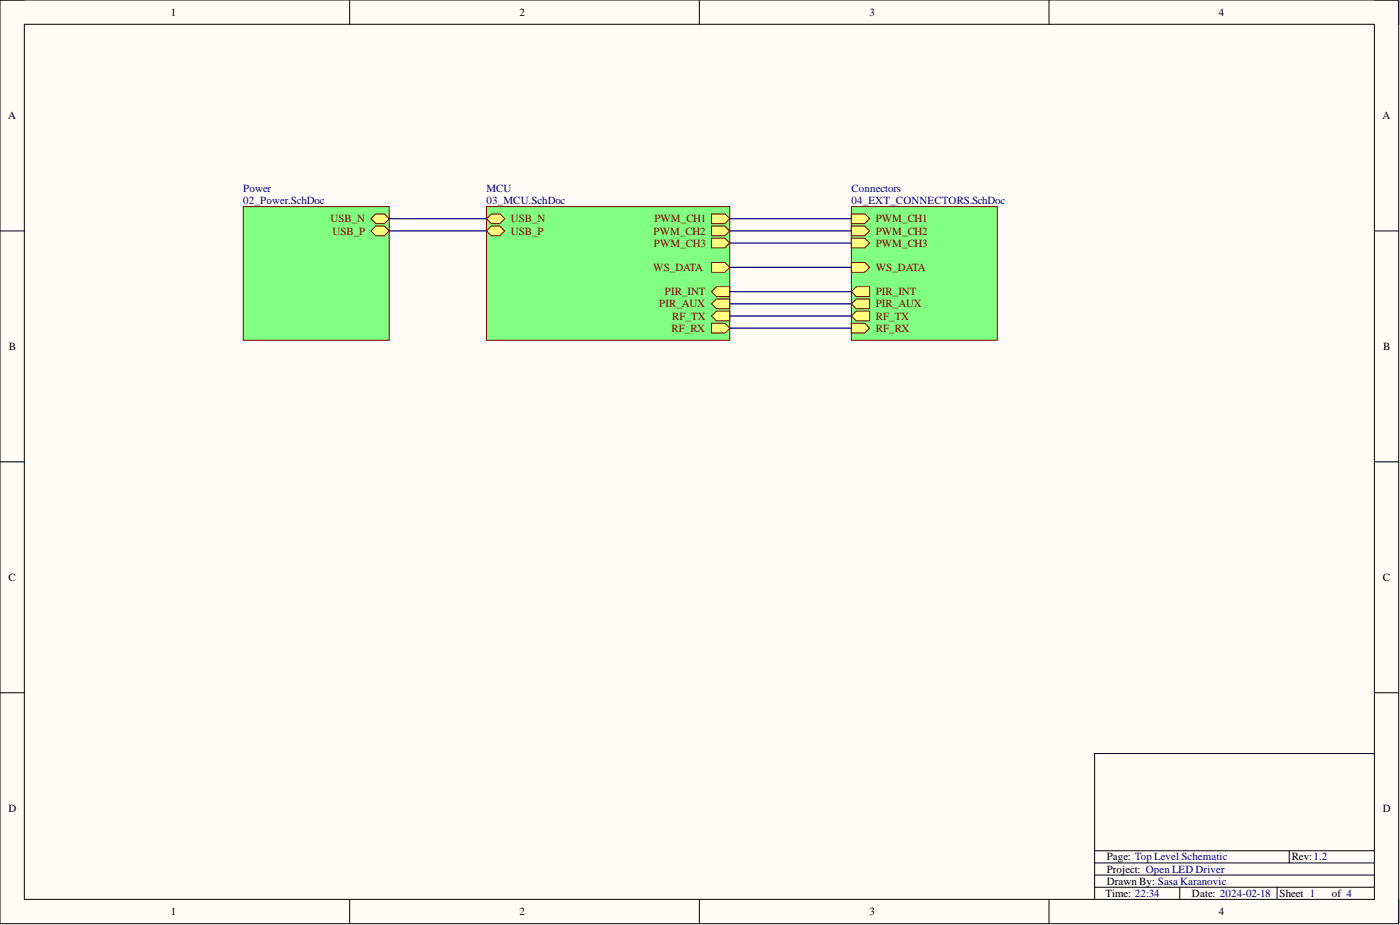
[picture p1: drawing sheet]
<svg xmlns="http://www.w3.org/2000/svg" width="292mm" height="193mm" viewBox="0 0 292 193" stroke-linecap="round" stroke-linejoin="round" font-family="sans-serif">
<path d="M0 0h291.8v192.7h-291.8z" fill-rule="evenodd" fill="#fffcf8"/>
<path d="M0 0h291.8v192.7h-291.8z" fill="none" stroke="#000" stroke-width=".21"/>
<path d="M5.1 5.1h281.7v182.5h-281.7z" fill-rule="evenodd" fill="#fffcf8"/>
<g fill="none" stroke="#000" stroke-width=".21">
<path d="M0 0h5.1M73 0v5.1M145.9 0v5.1M218.9 0v5.1M286.8 0h5v5.1M5.1 5.1h281.7v182.5h-281.7zM0 48.2h5.1M286.8 48.2h5M0 96.3h5.1M286.8 96.3h5M0 144.5h5.1M286.8 144.5h5"/>
<path d="M286.8 157.2h-58.4v30.4M228.4 177.5h58.4M269 177.5v2.5M73 187.6v5.1M145.9 187.6v5.1M218.9 187.6v5.1M228.4 182.6h58.4M228.4 185.1h58.4M228.4 180h58.4M246.2 185.1v2.5M266.5 185.1v2.5M291.8 187.6v5.1"/>
</g>
<path d="M50.8 43.1h30.4v27.9h-30.4z" fill-rule="evenodd" fill="#80ff80"/>
<path d="M50.8 43.1h30.4v27.9h-30.4z" fill="none" stroke="#800000" stroke-width=".21"/>
<path d="M77.4 45.6l1-1h1.8l1 1-1 1h-1.8z" fill-rule="evenodd" fill="#ffff80"/>
<path d="M77.4 45.6l1-1h1.8l1 1-1 1h-1.8z" fill="none" stroke="#800000" stroke-width=".21"/>
<path d="M77.4 48.2l1-1h1.8l1 1-1 1h-1.8z" fill-rule="evenodd" fill="#ffff80"/>
<path d="M77.4 48.2l1-1h1.8l1 1-1 1h-1.8z" fill="none" stroke="#800000" stroke-width=".21"/>
<path d="M101.5 43.1h50.8v27.9h-50.8z" fill-rule="evenodd" fill="#80ff80"/>
<path d="M101.5 43.1h50.8v27.9h-50.8z" fill="none" stroke="#800000" stroke-width=".21"/>
<path d="M101.5 45.6l1-1h1.8l1 1-1 1h-1.8z" fill-rule="evenodd" fill="#ffff80"/>
<path d="M101.5 45.6l1-1h1.8l1 1-1 1h-1.8z" fill="none" stroke="#800000" stroke-width=".21"/>
<path d="M101.5 48.2l1-1h1.8l1 1-1 1h-1.8z" fill-rule="evenodd" fill="#ffff80"/>
<path d="M101.5 48.2l1-1h1.8l1 1-1 1h-1.8z" fill="none" stroke="#800000" stroke-width=".21"/>
<path d="M148.5 44.6h2.7l1.1 1-1.1 1h-2.7z" fill-rule="evenodd" fill="#ffff80"/>
<path d="M148.5 44.6h2.7l1.1 1-1.1 1h-2.7z" fill="none" stroke="#800000" stroke-width=".21"/>
<path d="M148.5 47.2h2.7l1.1 1-1.1 1h-2.7z" fill-rule="evenodd" fill="#ffff80"/>
<path d="M148.5 47.2h2.7l1.1 1-1.1 1h-2.7z" fill="none" stroke="#800000" stroke-width=".21"/>
<path d="M148.5 49.7h2.7l1.1 1-1.1 1h-2.7z" fill-rule="evenodd" fill="#ffff80"/>
<path d="M148.5 49.7h2.7l1.1 1-1.1 1h-2.7z" fill="none" stroke="#800000" stroke-width=".21"/>
<path d="M148.5 54.8h2.7l1.1 1-1.1 1h-2.7z" fill-rule="evenodd" fill="#ffff80"/>
<path d="M148.5 54.8h2.7l1.1 1-1.1 1h-2.7z" fill="none" stroke="#800000" stroke-width=".21"/>
<path d="M148.5 60.8l1-1h2.8v2.1h-2.8z" fill-rule="evenodd" fill="#ffff80"/>
<path d="M148.5 60.8l1-1h2.8v2.1h-2.8z" fill="none" stroke="#800000" stroke-width=".21"/>
<path d="M148.5 65.9l1-1h2.8v2h-2.8z" fill-rule="evenodd" fill="#ffff80"/>
<path d="M148.5 65.9l1-1h2.8v2h-2.8z" fill="none" stroke="#800000" stroke-width=".21"/>
<path d="M148.5 67.4h2.7l1.1 1.1-1.1 1h-2.7z" fill-rule="evenodd" fill="#ffff80"/>
<path d="M148.5 67.4h2.7l1.1 1.1-1.1 1h-2.7z" fill="none" stroke="#800000" stroke-width=".21"/>
<path d="M148.5 63.4l1-1h2.8v2h-2.8z" fill-rule="evenodd" fill="#ffff80"/>
<path d="M148.5 63.4l1-1h2.8v2h-2.8z" fill="none" stroke="#800000" stroke-width=".21"/>
<path d="M177.6 43.1h30.5v27.9h-30.5z" fill-rule="evenodd" fill="#80ff80"/>
<path d="M177.6 43.1h30.5v27.9h-30.5z" fill="none" stroke="#800000" stroke-width=".21"/>
<path d="M177.6 44.6h2.8l1 1-1 1h-2.8z" fill-rule="evenodd" fill="#ffff80"/>
<path d="M177.6 44.6h2.8l1 1-1 1h-2.8z" fill="none" stroke="#800000" stroke-width=".21"/>
<path d="M177.6 47.2h2.8l1 1-1 1h-2.8z" fill-rule="evenodd" fill="#ffff80"/>
<path d="M177.6 47.2h2.8l1 1-1 1h-2.8z" fill="none" stroke="#800000" stroke-width=".21"/>
<path d="M177.6 49.7h2.8l1 1-1 1h-2.8z" fill-rule="evenodd" fill="#ffff80"/>
<path d="M177.6 49.7h2.8l1 1-1 1h-2.8z" fill="none" stroke="#800000" stroke-width=".21"/>
<path d="M177.6 54.8h2.8l1 1-1 1h-2.8z" fill-rule="evenodd" fill="#ffff80"/>
<path d="M177.6 54.8h2.8l1 1-1 1h-2.8z" fill="none" stroke="#800000" stroke-width=".21"/>
<path d="M177.6 60.8l1.1-1h2.7v2.1h-2.7z" fill-rule="evenodd" fill="#ffff80"/>
<path d="M177.6 60.8l1.1-1h2.7v2.1h-2.7z" fill="none" stroke="#800000" stroke-width=".21"/>
<path d="M177.6 65.9l1.1-1h2.7v2h-2.7z" fill-rule="evenodd" fill="#ffff80"/>
<path d="M177.6 65.9l1.1-1h2.7v2h-2.7z" fill="none" stroke="#800000" stroke-width=".21"/>
<path d="M177.6 67.4h2.8l1 1.1-1 1h-2.8z" fill-rule="evenodd" fill="#ffff80"/>
<path d="M177.6 67.4h2.8l1 1.1-1 1h-2.8z" fill="none" stroke="#800000" stroke-width=".21"/>
<path d="M177.6 63.4l1.1-1h2.7v2h-2.7z" fill-rule="evenodd" fill="#ffff80"/>
<path d="M177.6 63.4l1.1-1h2.7v2h-2.7z" fill="none" stroke="#800000" stroke-width=".21"/>
<path d="M81.2 45.6h20.3M81.2 48.2h20.3M152.3 45.6h25.3M152.3 48.2h25.3M152.3 50.7h25.3M152.3 55.8h25.3M152.3 60.8h25.3M152.3 65.9h25.3M152.3 68.5h25.3M152.3 63.4h25.3" fill="none" stroke="#000080" stroke-width=".25"/>
<g font-size="2.3">
<text x="35.6" y="3.3">1</text>
<text x="108.4" y="3.3">2</text>
<text x="181.4" y="3.3">3</text>
<text x="254.3" y="3.3">4</text>
<text x="1.7" y="24.8">A</text>
<text x="288.4" y="24.8">A</text>
<text x="1.9" y="73">B</text>
<text x="288.6" y="73">B</text>
<text x="1.8" y="121.2">C</text>
<text x="288.5" y="121.2">C</text>
<text x="1.8" y="169.4">D</text>
<text x="288.5" y="169.4">D</text>
<text x="230.9" y="179.5">Page: Top Level Schematic</text>
<text x="269.5" y="179.5">Rev:1.2</text>
<text x="230.9" y="184.6">Drawn By: Sasa Karanovic</text>
<text x="230.9" y="182">Project: Open LED Driver</text>
<text x="35.6" y="190.9">1</text>
<text x="108.4" y="190.9">2</text>
<text x="181.4" y="190.9">3</text>
<text x="230.7" y="187.1">Time: 22:34</text>
<text x="248.7" y="187.1">Date: 2024-02-18</text>
<text x="254.3" y="190.9">4</text>
<text x="267" y="187.1">Sheet 1</text>
<text x="277.9" y="187.1">of 4</text>
</g>
<g font-size="2.3" fill="#000080">
<text x="50.8" y="40.1">Power</text>
<text x="101.5" y="40.1">MCU</text>
<text x="177.6" y="40.1">Connectors</text>
<text x="50.8" y="42.6">02_Power.SchDoc</text>
<text x="101.5" y="42.6">03_MCU.SchDoc</text>
<text x="177.6" y="42.6">04_EXT_CONNECTORS.SchDoc</text>
</g>
<g font-size="2.3" fill="#800000">
<text x="68.9" y="46.4">USB_N</text>
<text x="106.6" y="46.4">USB_N</text>
<text x="136.5" y="46.4">PWM_CH1</text>
<text x="182.7" y="46.4">PWM_CH1</text>
<text x="69.4" y="48.9">USB_P</text>
<text x="106.6" y="48.9">USB_P</text>
<text x="136.4" y="48.9">PWM_CH2</text>
<text x="136.4" y="51.5">PWM_CH3</text>
<text x="182.7" y="48.9">PWM_CH2</text>
<text x="182.7" y="51.5">PWM_CH3</text>
<text x="136.3" y="56.5">WS_DATA</text>
<text x="182.7" y="56.5">WS_DATA</text>
<text x="137.5" y="64.1">PIR_AUX</text>
<text x="138.7" y="61.6">PIR_INT</text>
<text x="182.7" y="61.6">PIR_INT</text>
<text x="182.7" y="64.1">PIR_AUX</text>
<text x="140.1" y="69.2">RF_RX</text>
<text x="140.2" y="66.7">RF_TX</text>
<text x="182.7" y="66.7">RF_TX</text>
<text x="182.7" y="69.2">RF_RX</text>
</g>
</svg>
